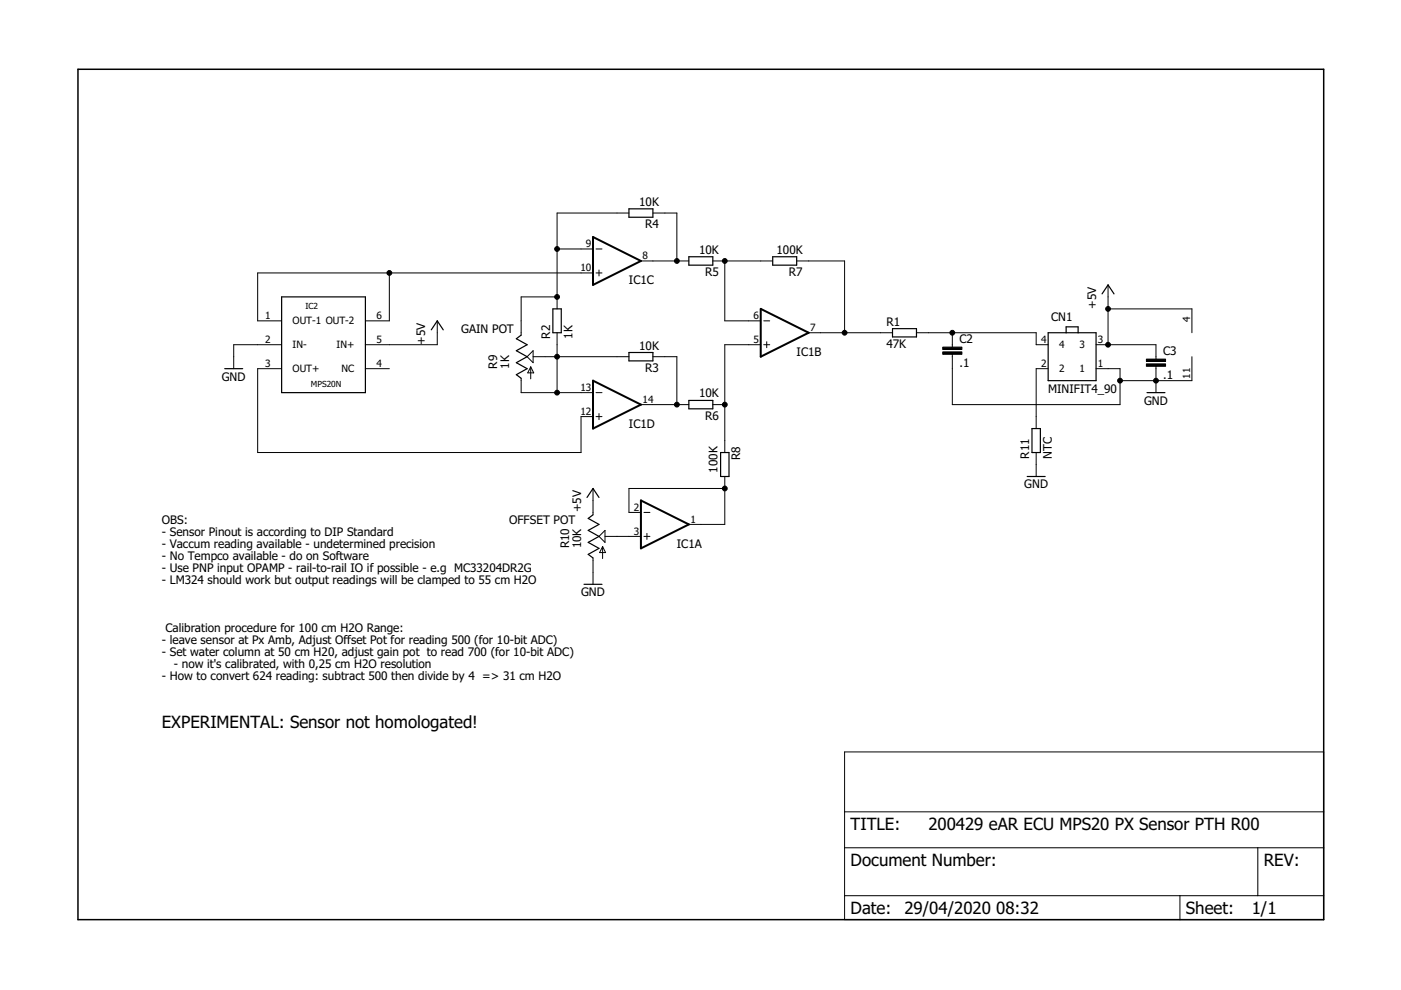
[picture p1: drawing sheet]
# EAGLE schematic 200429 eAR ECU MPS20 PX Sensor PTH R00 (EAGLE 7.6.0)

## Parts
C2  .1  C-EU050-025X075  [C050-025X075]
C3  .1  C-EU050-025X075  [C050-025X075]
CN1  MINIFIT4_90  [MINIFIT4_90]
IC1  LM324N  [DIL14]
IC2  MPS20N  [DIL6-WIDE]
R1  47K  R-EU_0207/10  [0207/10]
R2  1K  R-EU_0207/10  [0207/10]
R3  10K  R-EU_0207/10  [0207/10]
R4  10K  R-EU_0207/10  [0207/10]
R5  10K  R-EU_0207/10  [0207/10]
R6  10K  R-EU_0207/10  [0207/10]
R7  100K  R-EU_0207/10  [0207/10]
R8  100K  R-EU_0207/10  [0207/10]
R9  1K  TRIM_US-B64Y  [B64Y]
R10  10K  TRIM_US-B64Y  [B64Y]
R11  NTC  R-EU_R0805W  [R0805W]

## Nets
+5V: C3.1 CN1.3 IC1.4(P:V+) IC2.5(IN+) R10.E
GND: C2.2 C3.2 CN1.1 IC1.11(P:V-) IC2.2(IN-) R10.A R11.1
N$1: IC1.10(C:+IN) IC2.1(OUT-1) IC2.6(OUT-2)
N$2: C2.1 CN1.4 R1.2
N$3: IC1.12(D:+IN) IC2.3(OUT+)
N$4: IC1.9(C:-IN) R2.2 R4.2 R9.E
N$5: IC1.13(D:-IN) R2.1 R3.2 R9.A R9.S
N$6: IC1.7(B:OUT) R1.1 R7.1
N$7: IC1.8(C:OUT) R4.1 R5.2
N$8: IC1.14(D:OUT) R3.1 R6.2
N$9: IC1.3(A:+IN) R10.S
N$10: IC1.6(B:-IN) R5.1 R7.2
N$11: IC1.5(B:+IN) R6.1 R8.1
N$12: CN1.2 R11.2
N$13: IC1.1(A:OUT) IC1.2(A:-IN) R8.2
Unconnected: IC2.4(NC)

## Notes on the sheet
- GAIN POT
- OBS: | OFFSET POT
- - Sensor Pinout is according to DIP Standard
- - Vaccum reading available - undetermined precision
- - No Tempco available - do on Software
- - Use PNP input OPAMP - rail-to-rail IO if possible - e.g  MC33204DR2G
- - LM324 should work but output readings will be clamped to 55 cm H2O
- Calibration procedure for 100 cm H2O Range:
- - leave sensor at Px Amb, Adjust Offset Pot for reading 500 (for 10-bit ADC)
- - Set water column at 50 cm H20, adjust gain pot  to read 700 (for 10-bit ADC)
- - now it's calibrated, with 0,25 cm H2O resolution
- - How to convert 624 reading: subtract 500 then divide by 4  => 31 cm H2O
- EXPERIMENTAL: Sensor not homologated!
